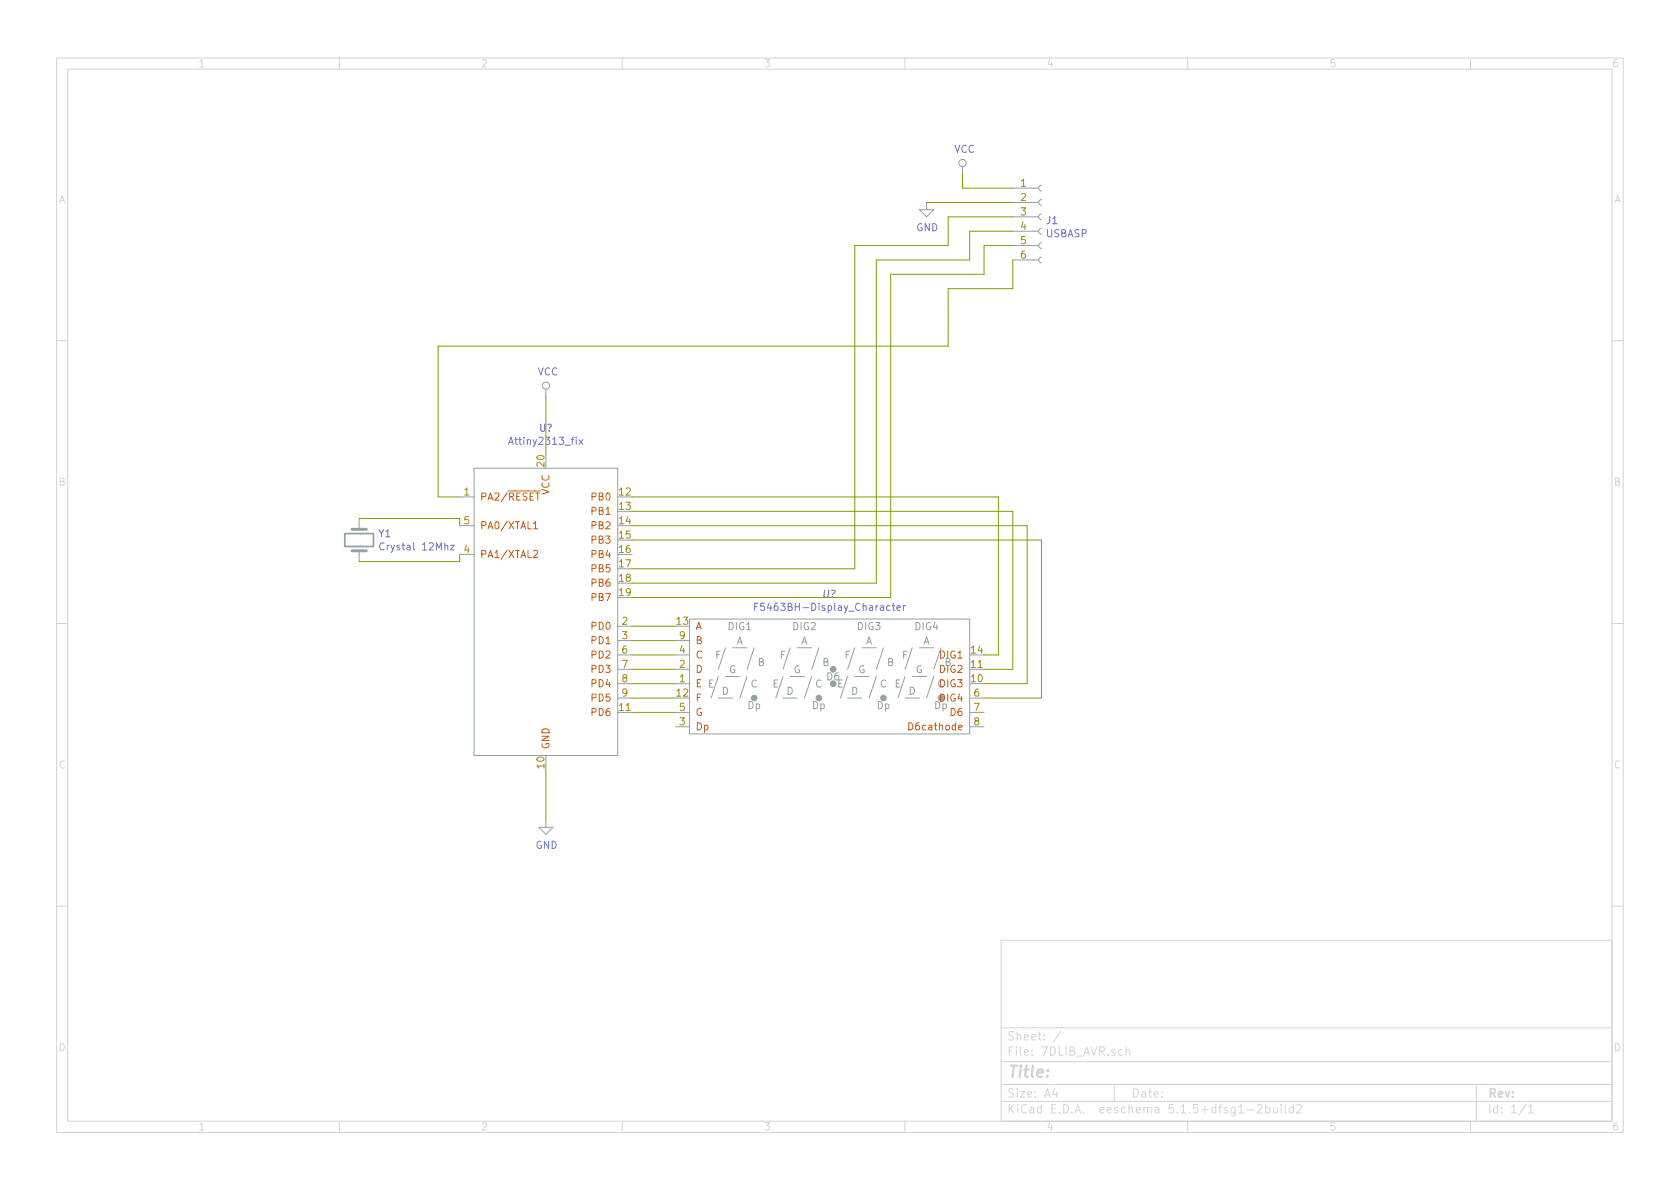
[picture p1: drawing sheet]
EESchema Schematic File Version 4
EELAYER 30 0
EELAYER END
$Descr A4 11693 8268
encoding utf-8
Sheet 1 1
Title ""
Date ""
Rev ""
Comp ""
Comment1 ""
Comment2 ""
Comment3 ""
Comment4 ""
$EndDescr
$Comp
L power:VCC #PWR02
U 1 1
P 6700 1200
F 0 "#PWR02" H 6700 1050 50  0001 C CNN
F 1 "VCC" H 6715 1373 50  0000 C CNN
F 2 "" H 6700 1200 50  0001 C CNN
F 3 "" H 6700 1200 50  0001 C CNN
	1    6700 1200
	1    0    0    -1  
$EndComp
$Comp
L power:GND #PWR01
U 1 1
P 6450 1400
F 0 "#PWR01" H 6450 1150 50  0001 C CNN
F 1 "GND" H 6455 1227 50  0000 C CNN
F 2 "" H 6450 1400 50  0001 C CNN
F 3 "" H 6450 1400 50  0001 C CNN
	1    6450 1400
	1    0    0    -1  
$EndComp
$Comp
L Connector:Conn_01x06_Female J1
U 1 1
P 7250 1500
F 0 "J1" H 7278 1476 50  0000 L CNN
F 1 "USBASP" H 7278 1385 50  0000 L CNN
F 2 "Connector_PinSocket_2.54mm:PinSocket_1x06_P2.54mm_Vertical" H 7250 1500 50  0001 C CNN
F 3 "~" H 7250 1500 50  0001 C CNN
	1    7250 1500
	1    0    0    -1  
$EndComp
Wire Wire Line
	6700 1200 6700 1300
Wire Wire Line
	4400 3950 5950 3950
Wire Wire Line
	5950 1700 6600 1700
Wire Wire Line
	6600 1700 6600 1500
Wire Wire Line
	6600 1500 7050 1500
Wire Wire Line
	4400 4050 6100 4050
Wire Wire Line
	6100 1800 6750 1800
Wire Wire Line
	6750 1800 6750 1600
Wire Wire Line
	6750 1600 7050 1600
Wire Wire Line
	4400 4150 6200 4150
Wire Wire Line
	6200 1900 6850 1900
Wire Wire Line
	6850 1900 6850 1700
Wire Wire Line
	6850 1700 7050 1700
Wire Wire Line
	3200 3450 3050 3450
Wire Wire Line
	3050 3450 3050 2400
Wire Wire Line
	3050 2400 6600 2400
Wire Wire Line
	6600 2400 6600 2000
Wire Wire Line
	6600 2000 7050 2000
Wire Wire Line
	7050 2000 7050 1800
Wire Wire Line
	6700 1300 7050 1300
Wire Wire Line
	6450 1400 7050 1400
$Comp
L Device:Crystal Y1
U 1 1
P 2500 3750
F 0 "Y1" V 2454 3881 50  0000 L CNN
F 1 "Crystal 12Mhz" V 2545 3881 50  0000 L CNN
F 2 "Crystal:Crystal_HC52-6mm_Vertical" H 2500 3750 50  0001 C CNN
F 3 "~" H 2500 3750 50  0001 C CNN
	1    2500 3750
	0    1    1    0   
$EndComp
Wire Wire Line
	2500 3600 3200 3600
Wire Wire Line
	3200 3600 3200 3650
Wire Wire Line
	2500 3900 3200 3900
Wire Wire Line
	3200 3900 3200 3850
Wire Wire Line
	4400 4350 4700 4350
Wire Wire Line
	4400 4450 4700 4450
Wire Wire Line
	4400 4550 4700 4550
Wire Wire Line
	4400 4650 4700 4650
Wire Wire Line
	4400 4750 4700 4750
Wire Wire Line
	4400 4850 4700 4850
Wire Wire Line
	4400 4950 4700 4950
Wire Wire Line
	6850 4550 6950 4550
Wire Wire Line
	6950 4550 6950 3450
Wire Wire Line
	6950 3450 4400 3450
Wire Wire Line
	6850 4650 7050 4650
Wire Wire Line
	7050 4650 7050 3550
Wire Wire Line
	7050 3550 4400 3550
Wire Wire Line
	6850 4750 7150 4750
Wire Wire Line
	7150 4750 7150 3650
Wire Wire Line
	7150 3650 4400 3650
Wire Wire Line
	6850 4850 7250 4850
Wire Wire Line
	7250 4850 7250 3750
Wire Wire Line
	7250 3750 4400 3750
$Comp
L power:VCC #PWR0101
U 1 1
P 3800 2750
F 0 "#PWR0101" H 3800 2600 50  0001 C CNN
F 1 "VCC" H 3815 2923 50  0000 C CNN
F 2 "" H 3800 2750 50  0001 C CNN
F 3 "" H 3800 2750 50  0001 C CNN
	1    3800 2750
	1    0    0    -1  
$EndComp
$Comp
L power:GND #PWR0102
U 1 1
P 3800 5700
F 0 "#PWR0102" H 3800 5450 50  0001 C CNN
F 1 "GND" H 3805 5527 50  0000 C CNN
F 2 "" H 3800 5700 50  0001 C CNN
F 3 "" H 3800 5700 50  0001 C CNN
	1    3800 5700
	1    0    0    -1  
$EndComp
Wire Wire Line
	3800 3150 3800 2750
Wire Wire Line
	3800 5350 3800 5700
Wire Wire Line
	6100 1800 6100 4050
Wire Wire Line
	5950 1700 5950 3950
Wire Wire Line
	6200 1900 6200 4150
$Comp
L 7SEG:F5463BH-Display_Character U?
U 1 1
P 5800 4700
F 0 "U?" H 5775 5275 50  0000 C CIN
F 1 "F5463BH-Display_Character" H 5775 5184 50  0000 C CNN
F 2 "Display_7Segment:F5463BH" H 5850 5250 50  0001 C CNN
F 3 "" H 5900 5550 50  0001 C CNN
	1    5800 4700
	1    0    0    -1  
$EndComp
$Comp
L AT:Attiny2313_fix U?
U 1 1
P 3800 4250
F 0 "U?" H 3800 5531 50  0000 C CNN
F 1 "Attiny2313_fix" H 3800 5440 50  0000 C CNN
F 2 "" H 4050 3750 50  0001 C CNN
F 3 "" H 4050 3750 50  0001 C CNN
	1    3800 4250
	1    0    0    -1  
$EndComp
$EndSCHEMATC
